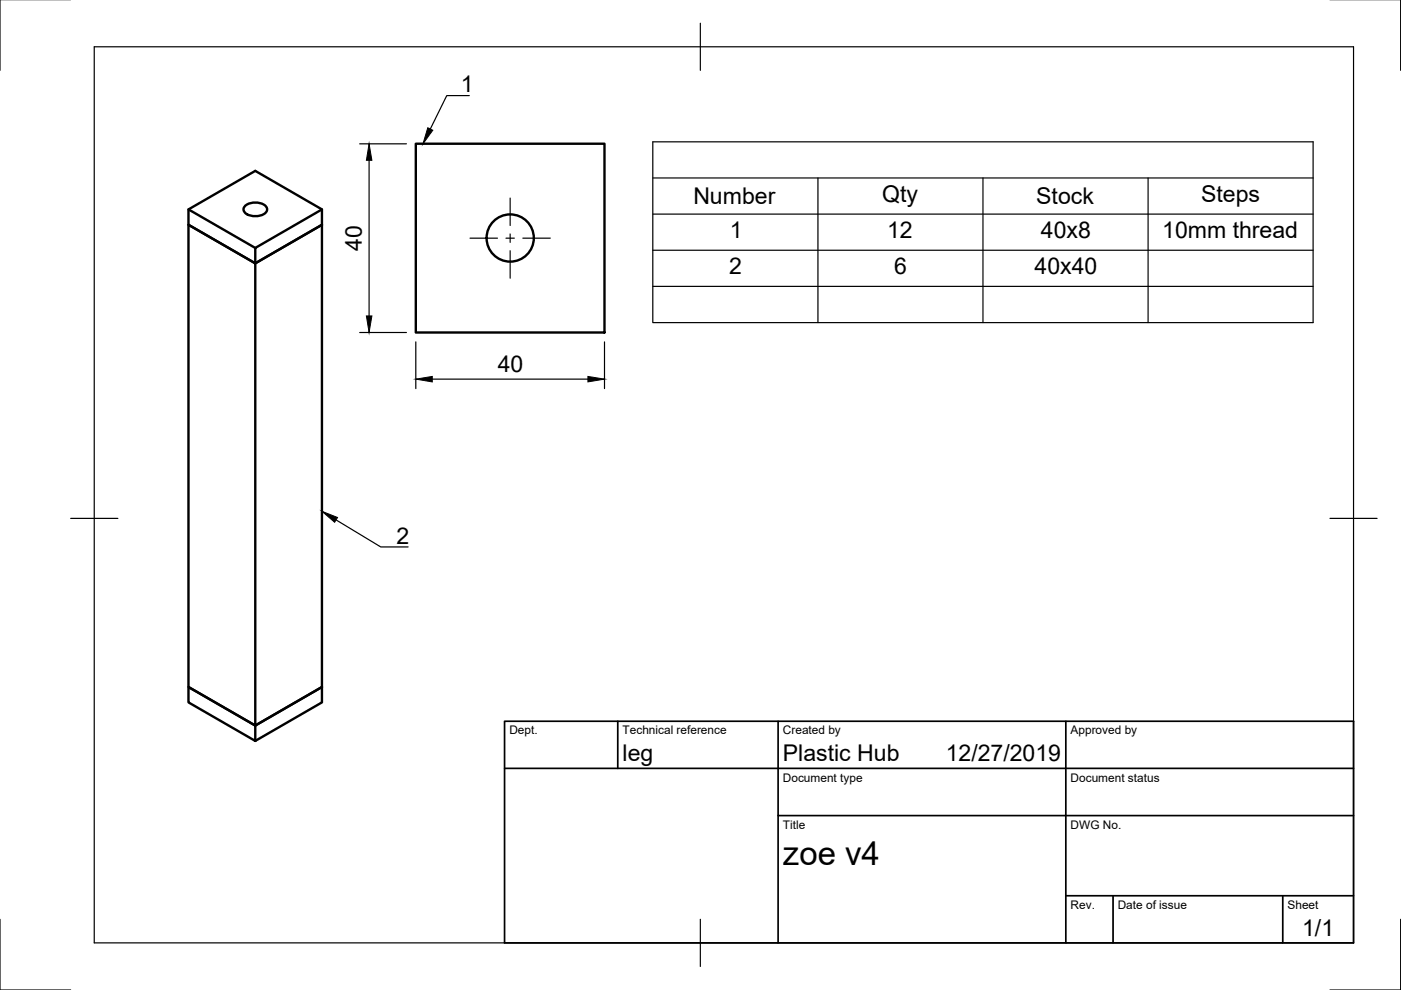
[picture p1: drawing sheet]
<svg xmlns="http://www.w3.org/2000/svg" width="297mm" height="210mm" viewBox="0 0 297 210" stroke-linecap="round" stroke-linejoin="round" font-family="sans-serif">
<!-- layer: Visible -->
<g fill="none" stroke="#000" stroke-width=".51">
<path d="M88.2 30.5h40v40h-40zM40 47.7l14.1 8.1v98l-14.1-8.1zM40 44.4l14.1 8.2M52 43.7a3.4 3.4 0 0 1 4.6 .3 1.26 1.26 0 0 1-1.2 1.7 3.3 3.3 0 0 1-3.7-.9v-.8zM68.3 44.4l-14.2 8.2v3.2l-14.1-8.1v-3.3l14.1-8.2 14.2 8.2v3.3l-14.2 8.1 14.2-8.1v98l-14.2 8.1M40 145.7l14.1 8.1v3.3l-14.1-8.2zM54.1 153.8l14.2-8.1v3.2l-14.2 8.2"/>
<circle cx="108.2" cy="50.5" r="5"/>
</g>
<!-- layer: Border -->
<path d="M0 -.1v15M297 -.1v15M20 9.9h267v190h-267zM148.5 4.9v10M15 109.9h10M282 109.9h10M0 194.9v15h15M148.5 194.9v10M297 194.9v15h-15" fill="none" stroke="#000" stroke-width=".25"/>
<!-- layer: TitleBlock -->
<path d="M107 152.9h180v47h-180zM131 152.9v10M165 152.9v47M226 152.9v47M107 162.9h180M165 172.9h122M226 189.9h61M236 189.9v10M272 189.9v10" fill="none" stroke="#000" stroke-width=".36"/>
<!-- layer: Annotations -->
<path d="M90.7 27.1l1.1 .5-2.1 2.9zM68.3 108.4l3.3 1.3-.6 1z" fill="#000" stroke="#000" stroke-width=".21"/>
<path d="M99.5 20.3h-4.8l-3.5 7.1M71.2 110.2l9.5 5.8h5.8" fill="none" stroke="#000" stroke-width=".25"/>
<!-- layer: BOM -->
<path d="M138.4 30.1h140v38.3h-140zM138.4 37.7h140M173.4 37.7v30.7M208.4 37.7v30.7M243.4 37.7v30.7M138.4 45.4h140M138.4 53.1h140M138.4 60.7h140" fill="none" stroke="#000" stroke-width=".25"/>
<!-- layer: Dimensions -->
<path d="M76.3 30.5h9.9M78.3 34v33M76.3 70.5h9.9M88.2 72.5v9.9M128.2 72.5v9.9M91.7 80.4h33" fill="none" stroke="#000" stroke-width=".25"/>
<path d="M78.3 30.5l.5 3.5h-1.1zM77.7 67h1.1l-.5 3.5zM88.2 80.4l3.5-.6v1.2zM124.7 79.8l3.5 .6-3.5 .6z" fill="#000" stroke="#000" stroke-width=".21"/>
<!-- layer: Center Lines -->
<path d="M99.7 50.5h5.8M107.3 50.5h1.8M108.2 42v5.8M108.2 49.6v1.8M108.2 53.2v5.8M110.8 50.5h5.9" fill="none" stroke="#000" stroke-width=".25"/>
<text font-size="7" x="166" y="183.4">zoe v4</text>
<g font-size="4.9">
<text x="97.7" y="19.6">1</text>
<text x="147" y="43.3">Number</text>
<text x="187" y="42.8">Qty</text>
<text x="219.7" y="43.3">Stock</text>
<text x="254.7" y="42.9">Steps</text>
<text x="76.7" y="53.1" transform="rotate(-90 76.7 53.1)">40</text>
<text x="154.7" y="50.4">1</text>
<text x="188.1" y="50.4">12</text>
<text x="220.7" y="50.4">40x8</text>
<text x="246.4" y="50.4">10mm thread</text>
<text x="154.6" y="58.1">2</text>
<text x="189.6" y="58.1">6</text>
<text x="219.4" y="58.1">40x40</text>
<text x="105.5" y="78.8">40</text>
<text x="84.1" y="115.3">2</text>
<text x="132" y="161.4">leg</text>
<text x="166" y="161.4">Plastic Hub</text>
<text x="200.5" y="161.4">12/27/2019</text>
<text x="276.1" y="198.6">1/1</text>
</g>
<g font-size="2.5">
<text x="108" y="155.7">Dept.</text>
<text x="132" y="155.7">Technical reference</text>
<text x="166" y="155.7">Created by</text>
<text x="227" y="155.7">Approved by</text>
<text x="166" y="165.7">Document type</text>
<text x="227" y="165.7">Document status</text>
<text x="166" y="175.7">Title</text>
<text x="227" y="175.7">DWG No.</text>
<text x="227" y="192.7">Rev.</text>
<text x="237" y="192.7">Date of issue</text>
<text x="273" y="192.7">Sheet</text>
</g>
</svg>
